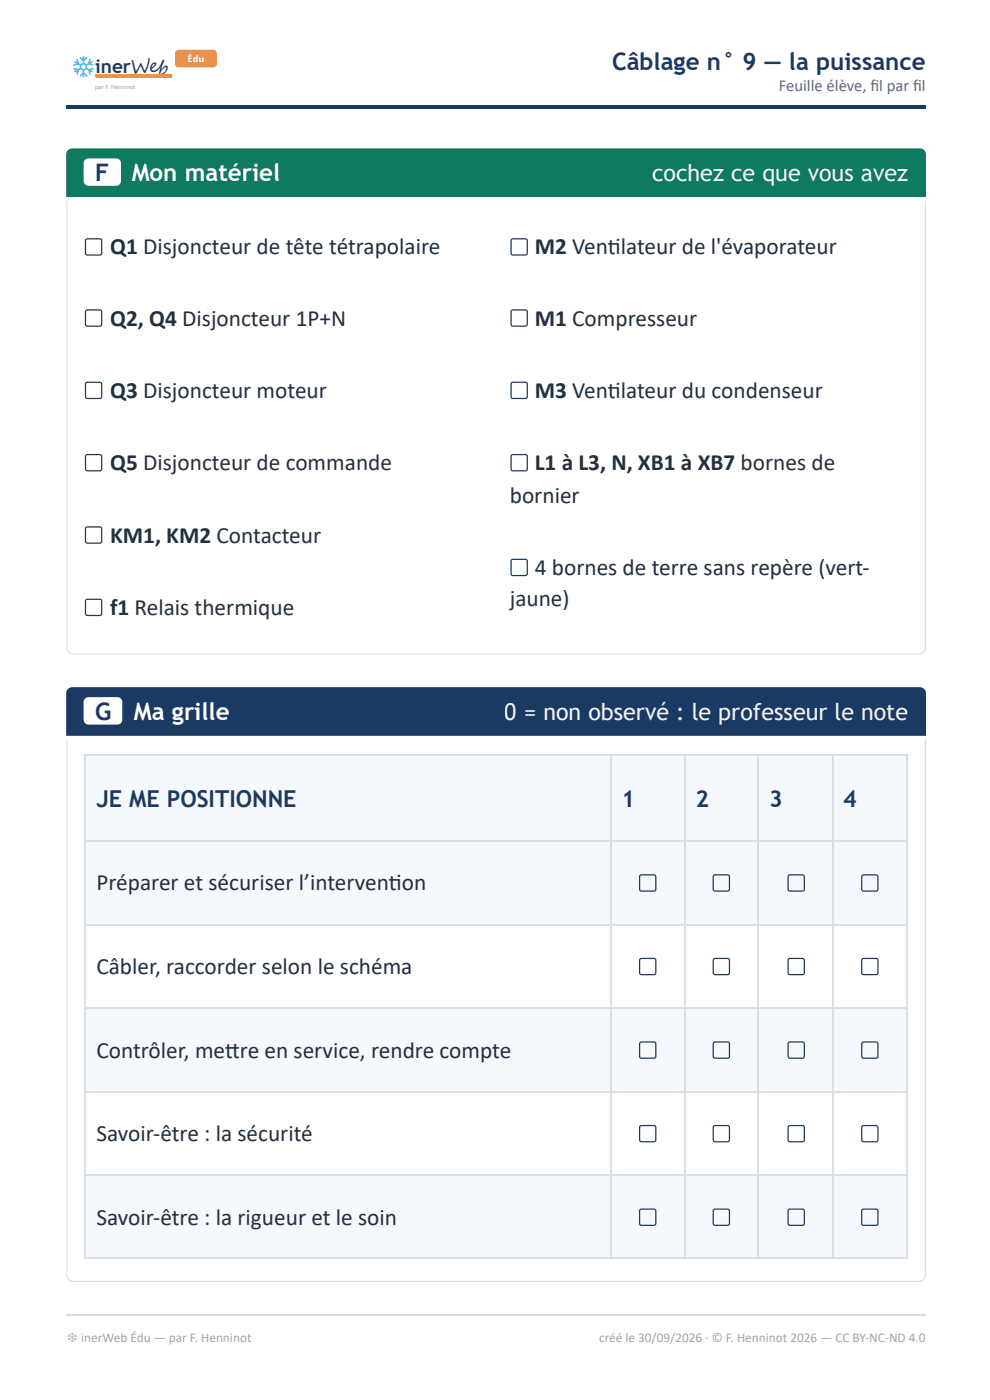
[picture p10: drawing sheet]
<svg xmlns="http://www.w3.org/2000/svg" width="210mm" height="297mm" viewBox="0 0 210 297" stroke-linecap="round" stroke-linejoin="round" font-family="sans-serif">
<path d="M14 22.2h182.3v.8h-182.3z" fill="#1b3a63"/>
<path d="M20.2 16.1h16.3" fill="none" stroke="#e8914a" stroke-width=".79" stroke-linecap="butt"/>
<path d="M37.4 10.8l.5-.2h7.3a.75 .75 0 0 1 .7 .7v2.3a.75 .75 0 0 1-.7 .7h-7.3a.75 .75 0 0 1-.8-.7v-2.3z" fill="#e8914a"/>
<path d="M14.4 31.9l.9-.4h179.7a1.32 1.32 0 0 1 1.3 1.3v9h-182.3v-9z" fill="#0e7a5f"/>
<path d="M18 33.9l.8-.3h5.8a1.06 1.06 0 0 1 1.1 1.1v3.7a1.06 1.06 0 0 1-1.1 1h-5.8a1.06 1.06 0 0 1-1.1-1v-3.7z" fill="#fff"/>
<g fill="#d8dee6">
<path d="M14 137.9h182.3v1h-182.3z"/>
<path d="M195.3 42.6h1v96.3h-1z"/>
<path d="M14 42.6h1v96.3h-1z"/>
</g>
<path d="M18.2 50.8l.3-.1 2.9 .1 .2 .3-.2 2.9-.2 .1-3-.1-.1-.3zM108.5 50.8l.2-.1 3 .1 .1 .3-.1 2.9-.3 .1-2.9-.1-.2-.3zM18.2 65.9l.3-.2 2.9 .2 .2 .2-.2 3-.2 .1-3-.1-.1-.3zM108.5 65.9l.2-.2 3 .2 .1 .2-.1 3-.3 .1-2.9-.1-.2-.3zM18.2 81.2l.3-.1 2.9 .1 .2 .3-.2 2.9-.2 .1-3-.1-.1-.3zM18.2 96.6l.3-.2 2.9 .2 .2 .2-.2 3-.2 .1-3-.1-.1-.3zM108.5 81.2l.2-.1 3 .1 .1 .3-.1 2.9-.3 .1-2.9-.1-.2-.3zM108.5 96.6l.2-.2 3 .2 .1 .2-.1 3-.3 .1-2.9-.1-.2-.3zM18.2 111.9l.3-.1 2.9 .1 .2 .3-.2 2.9-.2 .1-3-.1-.1-.3zM108.5 118.8l.2-.1 3 .1 .1 .3-.1 2.9-.3 .1-2.9-.1-.2-.3zM18.2 127.2l.3-.1 2.9 .1 .2 .3-.2 3-.2 .1-3-.1-.1-.3z" fill="none" stroke="#1b3a63" stroke-width=".26"/>
<path d="M14.4 146.2l.9-.4h179.7a1.32 1.32 0 0 1 1.3 1.3v9h-182.3v-9z" fill="#1b3a63"/>
<path d="M18 148.2l.8-.3h6.1a1.06 1.06 0 0 1 1 1.1v3.7a1.06 1.06 0 0 1-1 1h-6.1a1.06 1.06 0 0 1-1.1-1v-3.7z" fill="#fff"/>
<g fill="#d8dee6">
<path d="M14 271h182.3v1h-182.3z"/>
<path d="M195.3 156.9h1v115.1h-1z"/>
<path d="M14 156.9h1v115.1h-1z"/>
</g>
<g fill="#f5f8fc">
<path d="M18.3 160.3h111.3v18.3h-111.3z"/>
<path d="M129.6 160.3h15.7v18.3h-15.7z"/>
<path d="M145.3 160.3h15.6v18.3h-15.6z"/>
<path d="M160.9 160.3h15.6v18.3h-15.6z"/>
<path d="M176.5 160.3h15.6v18.3h-15.6z"/>
<path d="M18.3 178.6h111.3v17.7h-111.3z"/>
<path d="M129.6 178.6h15.7v17.7h-15.7z"/>
<path d="M145.3 178.6h15.6v17.7h-15.6z"/>
<path d="M160.9 178.6h15.6v17.7h-15.6z"/>
<path d="M176.5 178.6h15.6v17.7h-15.6z"/>
<path d="M18.3 213.8h111.3v17.7h-111.3z"/>
<path d="M129.6 213.8h15.7v17.7h-15.7z"/>
<path d="M145.3 213.8h15.6v17.7h-15.6z"/>
<path d="M160.9 213.8h15.6v17.7h-15.6z"/>
<path d="M176.5 213.8h15.6v17.7h-15.6z"/>
<path d="M18.3 249.2h111.3v17.8h-111.3z"/>
<path d="M129.6 249.2h15.7v17.8h-15.7z"/>
<path d="M145.3 249.2h15.6v17.8h-15.6z"/>
<path d="M160.9 249.2h15.6v17.8h-15.6z"/>
<path d="M176.5 249.2h15.6v17.8h-15.6z"/>
</g>
<g fill="none" stroke="#d8dee6" stroke-width=".26">
<path d="M18 160.2h174.4M18 178.5h174.4M18.1 160.1v106.9M129.5 160.1v106.9M145.1 160.1v106.9M160.7 160.1v106.9M176.6 160.1v106.9M192.2 160.1v106.9M18 196.2h174.4M18 213.9h174.4M18 231.6h174.4M18 249.4h174.4"/>
<path d="M14 279h182.3M18 266.8h174.4"/>
</g>
<g fill="none" stroke="#1b3a63" stroke-width=".26">
<path d="M135.7 185.7l.3-.1 2.9 .1 .1 .3-.1 2.9-.3 .1-2.9-.1-.1-.3zM151.3 185.7l.3-.1 2.9 .1 .1 .3-.1 2.9-.2 .1-3-.1-.1-.3zM167.2 185.7l.3-.1 2.9 .1 .1 .3-.1 2.9-.3 .1-2.9-.1-.1-.3zM182.8 185.7l.3-.1 2.9 .1 .1 .3-.1 2.9-.3 .1-2.9-.1-.1-.3zM135.7 203.4l.3-.1 2.9 .1 .1 .3-.1 3-.3 .1-2.9-.1-.1-.3zM151.3 203.4l.3-.1 2.9 .1 .1 .3-.1 3-.2 .1-3-.1-.1-.3zM167.2 203.4l.3-.1 2.9 .1 .1 .3-.1 3-.3 .1-2.9-.1-.1-.3zM182.8 203.4l.3-.1 2.9 .1 .1 .3-.1 3-.3 .1-2.9-.1-.1-.3zM135.7 221.2l.3-.1 2.9 .1 .1 .3-.1 2.9-.3 .1-2.9-.1-.1-.3zM135.7 238.9l.3-.1 2.9 .1 .1 .3-.1 2.9-.3 .1-2.9-.1-.1-.3zM151.3 221.2l.3-.1 2.9 .1 .1 .3-.1 2.9-.2 .1-3-.1-.1-.3zM151.3 238.9l.3-.1 2.9 .1 .1 .3-.1 2.9-.2 .1-3-.1-.1-.3z"/>
<path d="M167.2 221.2l.3-.1 2.9 .1 .1 .3-.1 2.9-.3 .1-2.9-.1-.1-.3zM167.2 238.9l.3-.1 2.9 .1 .1 .3-.1 2.9-.3 .1-2.9-.1-.1-.3zM182.8 221.2l.3-.1 2.9 .1 .1 .3-.1 2.9-.3 .1-2.9-.1-.1-.3zM182.8 238.9l.3-.1 2.9 .1 .1 .3-.1 2.9-.3 .1-2.9-.1-.1-.3zM135.7 256.6l.3-.1 2.9 .1 .1 .3-.1 2.9-.3 .2-2.9-.2-.1-.2zM151.3 256.6l.3-.1 2.9 .1 .1 .3-.1 2.9-.2 .2-3-.2-.1-.2zM167.2 256.6l.3-.1 2.9 .1 .1 .3-.1 2.9-.3 .2-2.9-.2-.1-.2zM182.8 256.6l.3-.1 2.9 .1 .1 .3-.1 2.9-.3 .2-2.9-.2-.1-.2z"/>
</g>
<g font-size="5.1" fill="#1b3a63">
<text x="129.8" y="14.8">Câblage n° 9 — la puissance</text>
<text x="20.2" y="38.4">F</text>
<text x="20.2" y="152.7">G</text>
</g>
<g font-size="5.1" fill="#fff">
<text x="27.9" y="38.4">Mon matériel</text>
<text x="28.4" y="152.7">Ma grille</text>
</g>
<g font-size="4.9" fill="#fff">
<text x="138.2" y="38.4">cochez ce que vous avez</text>
<text x="107.1" y="152.7">0 = non observé : le professeur le note</text>
</g>
<g font-size="4.9" fill="#22303f">
<text x="23.3" y="54">Q1 Disjoncteur de tête tétrapolaire</text>
<text x="113.4" y="54">M2 Ventlateur de l'évaporateur</text>
<text x="128.9" y="54">i</text>
<text x="23.3" y="69.1">Q2, Q4 Disjoncteur 1P+N</text>
<text x="113.4" y="69.1">M1 Compresseur</text>
<text x="23.3" y="84.4">Q3 Disjoncteur moteur</text>
<text x="113.4" y="84.4">M3 Ventlateur du condenseur</text>
<text x="128.9" y="84.4">i</text>
<text x="23.3" y="99.7">Q5 Disjoncteur de commande</text>
<text x="113.4" y="99.7">L1 à L3, N, XB1 à XB7 bornes de</text>
<text x="108.1" y="106.6">bornier</text>
<text x="23.3" y="115.1">KM1, KM2 Contacteur</text>
<text x="113.4" y="122">4 bornes de terre sans repère (vert-</text>
<text x="23.3" y="130.4">f1 Relais thermique</text>
<text x="108.1" y="128.6">jaune)</text>
<text x="20.4" y="188.9">Préparer et sécuriser l’interventon</text>
<text x="82.4" y="188.9">i</text>
<text x="20.4" y="206.6">Câbler, raccorder selon le schéma</text>
<text x="20.4" y="224.4">Contrôler, metre en service, rendre compte</text>
<text x="47.7" y="224.4">t</text>
<text x="20.4" y="242.1">Savoir-être : la sécurité</text>
<text x="20.4" y="259.8">Savoir-être : la rigueur et le soin</text>
</g>
<g font-size="4.9" fill="#1b3a63">
<text x="20.4" y="171.2">JE ME POSITIONNE</text>
<text x="131.8" y="171.2">1</text>
<text x="147.4" y="171.2">2</text>
<text x="163.1" y="171.2">3</text>
<text x="178.8" y="171.2">4</text>
</g>
<g font-size="4.5" fill="#1b3a63">
<text x="14.5" y="15.8">❄</text>
<text x="14.5" y="15.8">️</text>
</g>
<text font-size="4" fill="#1b3a63" x="20.2" y="15.6">inerWeb</text>
<text font-size="3.5" fill="#5d6b7c" x="165.1" y="19.3">Feuille élève, fi l par fi l</text>
<g font-size="2.8" fill="#9aa5b1">
<text x="14.1" y="284.7">❄ inerWeb Édu — par F. Henninot</text>
<text x="127" y="284.7">créé le 30/09/2026 · © F. Henninot 2026 — CC BY-NC-ND 4.0</text>
</g>
<text font-size="2" fill="#fff" x="39.8" y="13.2">Édu</text>
<text font-size="1.3" fill="#999" x="20.2" y="18.9">par F. Henninot</text>
</svg>
